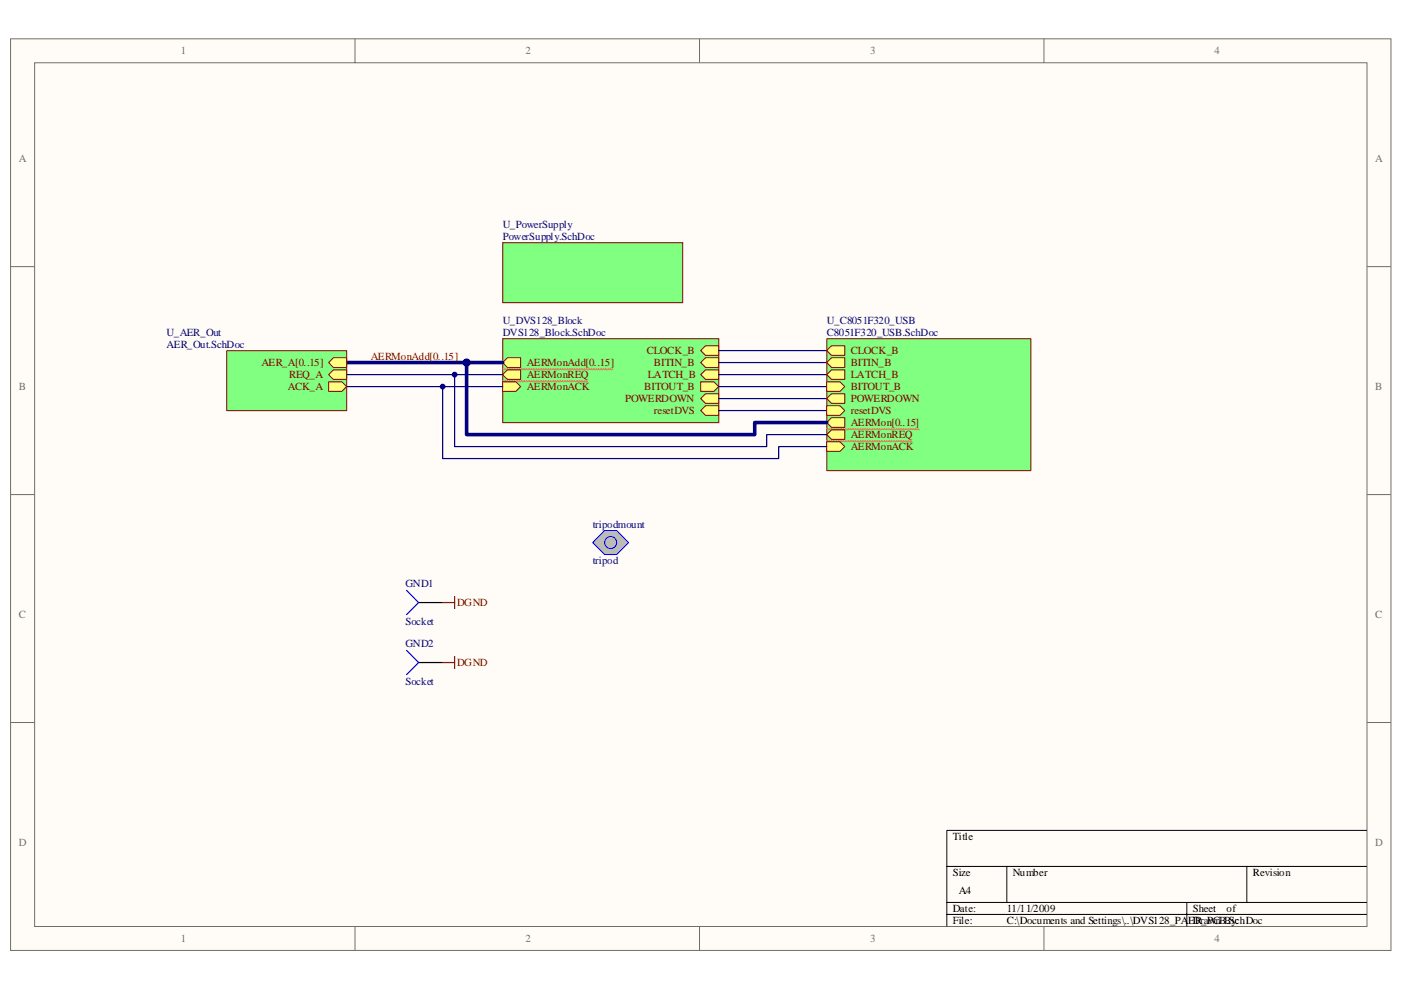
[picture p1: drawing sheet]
<svg xmlns="http://www.w3.org/2000/svg" width="297mm" height="210mm" viewBox="0 0 297 210" stroke-linecap="round" stroke-linejoin="round" font-family="sans-serif">
<path d="M2.3 8.3h292.6v193.3h-292.6z" fill="#fffcf8"/>
<path d="M2.2 8.2h292.7v193.4h-292.7z" fill="none" stroke="#706f64" stroke-width=".21"/>
<path d="M7.4 13.3h282.4v183.2h-282.4z" fill="#fffcf8"/>
<g fill="none" stroke="#706f64" stroke-width=".21">
<path d="M7.3 13.3h282.5v183.2h-282.5zM75.3 8.2v5.1M148.3 8.2v5.1M221.3 8.2v5.1M2.2 56.6h5.1M289.8 56.6h5.1M2.2 104.9h5.1M289.8 104.9h5.1M2.2 153.2h5.1M289.8 153.2h5.1M75.3 196.5v5.1M148.3 196.5v5.1"/>
<path d="M221.3 196.5v5.1"/>
</g>
<path d="M289.8 176.1h-89.1v20.4M200.7 183.8h89.1M200.7 191.4h89.1M200.7 194h89.1M213.5 183.8v7.6M251.6 191.4v5.1M264.3 183.8v7.6" fill="none" stroke="#000" stroke-width=".21"/>
<path d="M106.6 71.9h45.8v17.7h-45.8z" fill="#80ff80"/>
<path d="M106.6 71.8h45.8v17.8h-45.8z" fill="none" stroke="#800000" stroke-width=".21"/>
<path d="M106.6 76.9l1-1h2.8v2h-2.8z" fill-rule="evenodd" fill="#ffff80" stroke="#800000" stroke-width=".21"/>
<path d="M106.6 78.2l.2 .2 .3-.2 .2 .2 .3-.2 .2 .2 .3-.2 .2 .2 .3-.2 .3 .2 .2-.2 .3 .2 .2-.2 .3 .2 .2-.2 .3 .2 .2-.2 .3 .2 .2-.2 .3 .2 .3-.2 .2 .2 .3-.2 .2 .2 .3-.2 .2 .2 .3-.2 .3 .2 .2-.2 .3 .2 .2-.2 .3 .2 .2-.2 .3 .2 .2-.2 .3 .2 .2-.2 .3 .2 .2-.2 .3 .2 .3-.2 .2 .2 .3-.2 .2 .2 .3-.2 .2 .2 .3-.2 .2 .2 .3-.2 .2 .2 .3-.2 .2 .2 .3-.2 .3 .2 .2-.2 .3 .2 .2-.2 .3 .2 .2-.2 .3 .2 .2-.2 .3 .2 .2-.2 .3 .2 .2-.2 .3 .2 .3-.2 .2 .2 .3-.2 .2 .2 .3-.2 .2 .2 .3-.2 .3 .2 .2-.2 .3 .2 .2-.2 .3 .2 .2-.2 .3 .2 .2-.2 .3 .2 .2-.2 .3 .2 .2-.2 .3 .2 .3-.2 .2 .2 .3-.2 .2 .2 .3-.2 .2 .2 .3-.2" fill="none" stroke="#ff8040" stroke-width=".21"/>
<path d="M106.6 79.5l1-1.1h2.8v2.1h-2.8z" fill-rule="evenodd" fill="#ffff80" stroke="#800000" stroke-width=".21"/>
<path d="M106.6 80.7l.2 .3 .3-.3 .2 .3 .3-.3 .2 .3 .3-.3 .2 .3 .3-.3 .3 .3 .2-.3 .3 .3 .2-.3 .3 .3 .2-.3 .3 .3 .2-.3 .3 .3 .2-.3 .3 .3 .3-.3 .2 .3 .3-.3 .2 .3 .3-.3 .2 .3 .3-.3 .3 .3 .2-.3 .3 .3 .2-.3 .3 .3 .2-.3 .3 .3 .2-.3 .3 .3 .2-.3 .3 .3 .2-.3 .3 .3 .3-.3 .2 .3 .3-.3 .2 .3 .3-.3 .2 .3 .3-.3 .2 .3 .3-.3 .2 .3 .3-.3 .2 .3 .3-.3 .3 .3 .2-.3 .3 .3 .2-.3 .3 .3 .2-.3 .3 .3 .2-.3 .3 .3 .2-.3 .3 .3 .2-.3 .3 .3 .3-.3 .2 .3 .3-.3 .2 .3 .3-.3 .2 .3" fill="none" stroke="#ff8040" stroke-width=".21"/>
<g fill="#ffff80" stroke="#800000" stroke-width=".21">
<path d="M106.6 81h2.8l1 1-1 1h-2.8z" fill-rule="evenodd"/>
<path d="M149.6 73.3h2.8v2.1h-2.8l-1-1z" fill-rule="evenodd"/>
<path d="M149.6 75.9h2.8v2h-2.8l-1-1z" fill-rule="evenodd"/>
<path d="M149.6 78.4h2.8v2.1h-2.8l-1-1z" fill-rule="evenodd"/>
<path d="M149.6 83.5h2.8v2.1h-2.8l-1-1.1z" fill-rule="evenodd"/>
<path d="M148.6 81h2.8l1 1-1 1h-2.8z" fill-rule="evenodd"/>
<path d="M149.6 86.1h2.8v2h-2.8l-1-1z" fill-rule="evenodd"/>
</g>
<path d="M106.6 51.5h38.2v12.7h-38.2z" fill="#80ff80"/>
<path d="M106.6 51.5h38.2v12.7h-38.2z" fill="none" stroke="#800000" stroke-width=".21"/>
<path d="M73.5 79.5h33.1M152.4 74.4h22.9M152.4 76.9h22.9M152.4 79.5h22.9M73.5 82h33.1M152.4 82h22.9M152.4 84.5h22.9" fill="none" stroke="#000080" stroke-width=".25"/>
<path d="M73.5 76.9h33.1" fill="none" stroke="#000080" stroke-width=".76"/>
<path d="M48.1 74.4h25.4v12.7h-25.4z" fill="#80ff80"/>
<path d="M48.1 74.4h25.4v12.7h-25.4z" fill="none" stroke="#800000" stroke-width=".21"/>
<g fill="#ffff80" stroke="#800000" stroke-width=".21">
<path d="M69.7 79.5l1-1.1h2.8v2.1h-2.8z" fill-rule="evenodd"/>
<path d="M69.7 81h2.8l1 1-1 1h-2.8z" fill-rule="evenodd"/>
<path d="M69.7 76.9l1-1h2.8v2h-2.8z" fill-rule="evenodd"/>
</g>
<path d="M152.4 87.1h22.9" fill="none" stroke="#000080" stroke-width=".25"/>
<g fill="#c0c0c0" stroke="#00f" stroke-width=".21">
<path d="M128.2 112.5h2.5l2.6 2.6-2.6 2.5h-2.5l-2.5-2.5z" fill-rule="evenodd"/>
<circle cx="129.5" cy="115.1" r="1.28"/>
</g>
<path d="M88.7 127.8h5.1M88.7 140.5h5.1" fill="none" stroke="#000" stroke-width=".25"/>
<path d="M86.2 125.2l2.5 2.6-2.5 2.5M86.2 138l2.5 2.5-2.5 2.6" fill="none" stroke="#00f" stroke-width=".25"/>
<path d="M93.8 127.8h2.6M96.4 126.5v2.6M96.4 139.2v2.6M93.8 140.5h2.6" fill="none" stroke="#800000" stroke-width=".25"/>
<path d="M175.3 71.9h43.3v27.9h-43.3z" fill="#80ff80"/>
<path d="M175.3 71.8h43.3v28h-43.3z" fill="none" stroke="#800000" stroke-width=".21"/>
<g fill="#ffff80" stroke="#800000" stroke-width=".21">
<path d="M175.3 74.4l1-1.1h2.8v2.1h-2.8z" fill-rule="evenodd"/>
<path d="M175.3 76.9l1-1h2.8v2h-2.8z" fill-rule="evenodd"/>
<path d="M175.3 79.5l1-1.1h2.8v2.1h-2.8z" fill-rule="evenodd"/>
<path d="M175.3 84.5l1-1h2.8v2.1h-2.8z" fill-rule="evenodd"/>
<path d="M175.3 81h2.8l1 1-1 1h-2.8z" fill-rule="evenodd"/>
<path d="M175.3 86.1h2.8l1 1-1 1h-2.8z" fill-rule="evenodd"/>
<path d="M175.3 89.6l1-1h2.8v2.1h-2.8z" fill-rule="evenodd"/>
</g>
<path d="M175.3 90.9l.2 .3 .3-.3 .2 .3 .3-.3 .2 .3 .3-.3 .3 .3 .2-.3 .3 .3 .2-.3 .3 .3 .2-.3 .3 .3 .3-.3 .2 .3 .3-.3 .2 .3 .3-.3 .2 .3 .3-.3 .2 .3 .3-.3 .2 .3 .3-.3 .2 .3 .3-.3 .3 .3 .2-.3 .3 .3 .2-.3 .3 .3 .2-.3 .3 .3 .2-.3 .3 .3 .2-.3 .3 .3 .3-.3 .2 .3 .3-.3 .2 .3 .3-.3 .2 .3 .3-.3 .2 .3 .3-.3 .2 .3 .3-.3 .2 .3 .3-.3 .3 .3 .2-.3 .3 .3 .2-.3 .3 .3 .2-.3 .3 .3 .3-.3 .2 .3 .3-.3 .2 .3 .3-.3 .2 .3 .3-.3 .2 .3 .3-.3 .2 .3 .3-.3 .2 .3 .3-.3 .3 .3 .2-.3 .3 .3 .2-.3 .3 .3 .2-.3 .3 .3" fill="none" stroke="#ff8040" stroke-width=".21"/>
<path d="M175.3 92.2l1-1h2.8v2h-2.8z" fill-rule="evenodd" fill="#ffff80" stroke="#800000" stroke-width=".21"/>
<path d="M175.3 93.5l.2 .2 .3-.2 .2 .2 .3-.2 .2 .2 .3-.2 .3 .2 .2-.2 .3 .2 .2-.2 .3 .2 .2-.2 .3 .2 .3-.2 .2 .2 .3-.2 .2 .2 .3-.2 .2 .2 .3-.2 .2 .2 .3-.2 .2 .2 .3-.2 .2 .2 .3-.2 .3 .2 .2-.2 .3 .2 .2-.2 .3 .2 .2-.2 .3 .2 .2-.2 .3 .2 .2-.2 .3 .2 .3-.2 .2 .2 .3-.2 .2 .2 .3-.2 .2 .2 .3-.2 .2 .2 .3-.2 .2 .2 .3-.2 .2 .2 .3-.2 .3 .2 .2-.2 .3 .2 .2-.2 .3 .2 .2-.2 .3 .2 .3-.2 .2 .2 .3-.2 .2 .2 .3-.2 .2 .2 .3-.2 .2 .2 .3-.2 .2 .2 .3-.2 .2 .2 .3-.2 .3 .2" fill="none" stroke="#ff8040" stroke-width=".21"/>
<path d="M175.3 93.7h2.8l1 1-1 1h-2.8z" fill-rule="evenodd" fill="#ffff80" stroke="#800000" stroke-width=".21"/>
<path d="M98.9 76.9v15.3h61.1v-2.6h15.3" fill="none" stroke="#000080" stroke-width=".76"/>
<path d="M96.4 79.5v15.2h66.2v-2.5h12.7M93.8 82v15.3h71.3v-2.6h10.2" fill="none" stroke="#000080" stroke-width=".25"/>
<g fill="#000080" stroke="#000080" stroke-width=".21">
<circle cx="93.9" cy="82" r=".51"/>
<circle cx="96.4" cy="79.5" r=".51"/>
<circle cx="98.9" cy="76.9" r=".76"/>
</g>
<g font-size="2.3" fill="#706f64">
<text x="38.4" y="11.5">1</text>
<text x="111.4" y="11.5">2</text>
<text x="184.5" y="11.5">3</text>
<text x="257.5" y="11.5">4</text>
<text x="4" y="34.4">A</text>
<text x="291.6" y="34.4">A</text>
<text x="4" y="82.7">B</text>
<text x="291.6" y="82.7">B</text>
<text x="4" y="131">C</text>
<text x="291.6" y="131">C</text>
<text x="4" y="179.4">D</text>
<text x="291.6" y="179.4">D</text>
<text x="38.4" y="199.7">1</text>
<text x="111.4" y="199.7">2</text>
<text x="184.5" y="199.7">3</text>
<text x="257.5" y="199.7">4</text>
</g>
<g font-size="2.3" fill="#000080">
<text x="106.6" y="48.3">U_PowerSupply</text>
<text x="106.6" y="50.9">PowerSupply.SchDoc</text>
<text x="35.3" y="71.2">U_AER_Out</text>
<text x="106.6" y="68.7">U_DVS128_Block</text>
<text x="106.6" y="71.2">DVS128_Block.SchDoc</text>
<text x="175.3" y="68.7">U_C8051F320_USB</text>
<text x="175.3" y="71.2">C8051F320_USB.SchDoc</text>
<text x="35.3" y="73.8">AER_Out.SchDoc</text>
<text x="125.7" y="112">tripodmount</text>
<text x="125.7" y="119.6">tripod</text>
<text x="86" y="124.4">GND1</text>
<text x="86" y="132.6">Socket</text>
<text x="86" y="137.2">GND2</text>
<text x="86" y="145.3">Socket</text>
</g>
<g font-size="2.3" fill="#800000">
<text x="55.4" y="77.6">AER_A[0..15]</text>
<text x="78.6" y="76.3">AERMonAdd[0..15]</text>
<text x="111.7" y="77.6">AERMonAdd[0..15]</text>
<text x="137.1" y="75.1">CLOCK_B</text>
<text x="138.6" y="77.6">BITIN_B</text>
<text x="180.4" y="75.1">CLOCK_B</text>
<text x="180.4" y="77.6">BITIN_B</text>
<text x="61" y="82.7">ACK_A</text>
<text x="61.3" y="80.2">REQ_A</text>
<text x="111.7" y="80.2">AERMonREQ</text>
<text x="111.7" y="82.7">AERMonACK</text>
<text x="136.6" y="82.7">BITOUT_B</text>
<text x="137.4" y="80.2">LATCH_B</text>
<text x="180.4" y="80.2">LATCH_B</text>
<text x="180.4" y="82.7">BITOUT_B</text>
<text x="132.5" y="85.2">POWERDOWN</text>
<text x="138.6" y="87.8">resetDVS</text>
<text x="180.4" y="85.2">POWERDOWN</text>
<text x="180.4" y="87.8">resetDVS</text>
<text x="180.4" y="90.3">AERMon[0..15]</text>
<text x="180.4" y="92.9">AERMonREQ</text>
<text x="180.4" y="95.4">AERMonACK</text>
<text x="96.9" y="128.5">DGND</text>
<text x="96.9" y="141.2">DGND</text>
</g>
<g font-size="2.3">
<text x="202" y="178.1">Title</text>
<text x="202" y="185.8">Size</text>
<text x="214.7" y="185.8">Number</text>
<text x="265.6" y="185.8">Revision</text>
<text x="203.3" y="189.6">A4</text>
<text x="202" y="193.4">Date:</text>
<text x="202" y="195.9">File:</text>
<text x="213.5" y="193.4">11/11/2009</text>
<text x="213.5" y="195.9">C:\Documents and Settings\..\DVS128_PAER_PCB.SchDoc</text>
<text x="252.9" y="195.9">Drawn By:</text>
<text x="252.9" y="193.4">Sheet</text>
<text x="260" y="193.4">of</text>
</g>
</svg>
